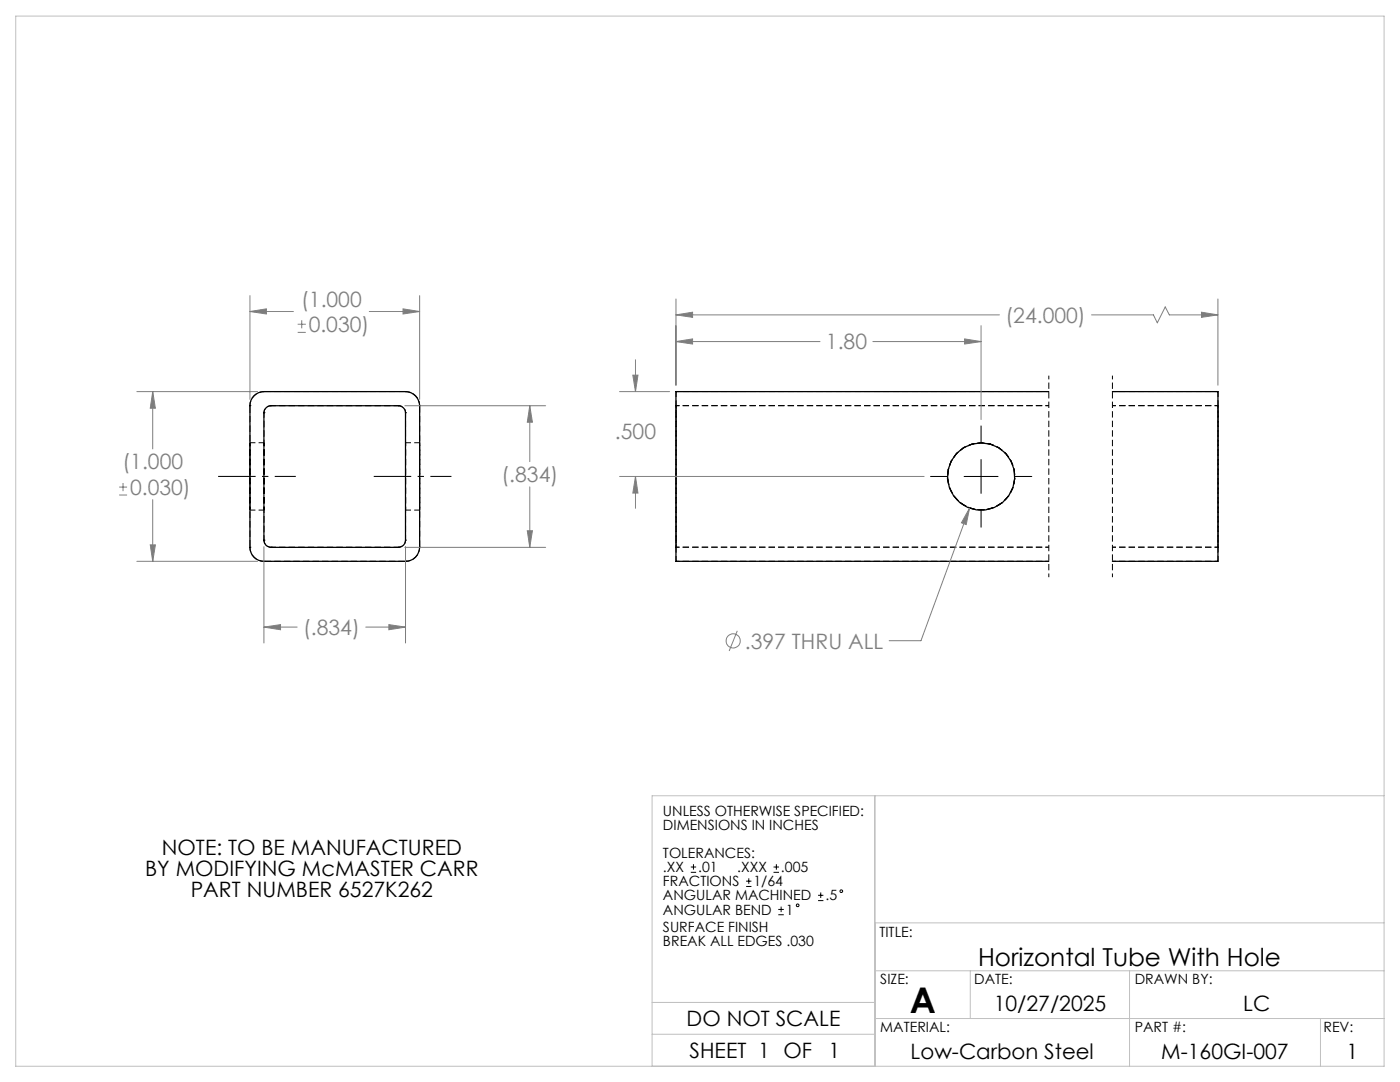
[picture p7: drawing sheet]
<svg xmlns="http://www.w3.org/2000/svg" width="279mm" height="216mm" viewBox="0 0 279 216" stroke-linecap="round" stroke-linejoin="round" font-family="sans-serif">
<g fill="none" stroke="#000" stroke-width=".2" stroke-dasharray="1.3 .6">
<path d="M52.7 78.1h.1M80.9 78.1h.1M49.9 80.9h.1M52.7 82.3h.1M54.1 80.9h.1M79.5 80.9h.1M80.9 82.3h.1M83.7 80.9h.1M49.9 109.2h.1M52.7 112h.1M52.7 107.8h.1M54.1 109.2h.1"/>
<path d="M79.5 109.2h.1M80.9 112h.1M80.9 107.8h.1M83.7 109.2h.1"/>
</g>
<g fill="none" stroke="#000" stroke-width=".2" stroke-dasharray="1.3 .6" stroke-dashoffset=".6" stroke-linecap="butt">
<path d="M209.3 78.1h-74.4M243.1 78.1h-21.1M49.9 88.3v13.4v-13.4M52.7 88.3v13.4v-13.4M83.7 88.3v13.4v-13.4M134.9 80.9h74.4M209.3 80.9h-74.4M222 80.9h21.1M243.1 80.9h-21.1M80.9 101.8v-13.4v13.4M134.9 109.2h74.4M134.9 112h74.4"/>
<path d="M209.3 109.2h-74.4M222 109.2h21.1M222 112h21.1M243.1 109.2h-21.1"/>
</g>
<path d="M209.3 75v40.2M222 75v40.2M54.1 80.9a1.41 1.41 0 0 0-1.4 1.4M80.9 82.3a1.41 1.41 0 0 0-1.4-1.4M197.6 88.6a6.7 6.7 0 0 0-8.4 7.5 6.7 6.7 0 0 0 10.4 4.5 6.7 6.7 0 0 0-.3-11.3l-1.7-.7M52.7 107.8a1.41 1.41 0 0 0 1.4 1.4M79.5 109.2a1.41 1.41 0 0 0 1.4-1.4M197.6 101.5a6.7 6.7 0 0 1-8.4-7.5 6.7 6.7 0 0 1 10.4-4.5 6.7 6.7 0 0 1-.3 11.3l-1.7 .7" fill="none" stroke="#000" stroke-width=".2" stroke-dasharray="1.3 .6" stroke-dashoffset=".5" stroke-linecap="butt"/>
<path d="M80.9 78.1a2.81 2.81 0 0 1 2.8 2.8M49.9 80.9a2.81 2.81 0 0 1 2.8-2.8M52.7 82.3v25.5M79.5 80.9h-25.4M134.9 82.3v25.5M243.1 82.3v25.5M52.7 112a2.81 2.81 0 0 1-2.8-2.8M54.1 109.2h25.4M80.9 107.8v-25.5M83.7 109.2a2.81 2.81 0 0 1-2.8 2.8M134.9 107.8v-25.5M243.1 107.8v-25.5" fill="none" stroke="#000" stroke-width=".2" stroke-dasharray="1.3 .6" stroke-dashoffset=".3" stroke-linecap="butt"/>
<path d="M80.9 78.1h-28.2M49.9 80.9v28.3M134.9 80.9v28.3M243.1 80.9v28.3M52.7 112h28.2M83.7 109.2v-28.3" fill="none" stroke="#000" stroke-width=".2" stroke-dasharray="1.3 .6" stroke-dashoffset="-.2" stroke-linecap="butt"/>
<path d="M134.9 78.1v2.8M52.7 88.3h-2.8M83.7 88.3h-2.8M243.1 80.9v-2.8M49.9 101.8h2.8M80.9 101.8h2.8M134.9 109.2v2.8M243.1 112v-2.8" fill="none" stroke="#000" stroke-width=".2" stroke-dasharray="1.3 .6" stroke-dashoffset=".2" stroke-linecap="butt"/>
<g fill="none" stroke="#000" stroke-width=".25">
<path d="M50.7 79a2.71 2.71 0 0 1 2-.9h28.2a2.89 2.89 0 0 1 2.8 2.9v28.2a2.83 2.83 0 0 1-2.8 2.8h-28.2a2.77 2.77 0 0 1-2.8-2.8v-28.2a2.7 2.7 0 0 1 .8-2zM209.3 78.1h-74.4v33.9h74.4M222 78.1h21.1v33.9h-21.1M53.1 81.4l.5-.3 .5-.1h25.4a1.45 1.45 0 0 1 1.4 1.4v25.4a1.45 1.45 0 0 1-1.4 1.4h-25.4a1.45 1.45 0 0 1-1.4-1.4v-25.4l.1-.6z"/>
<circle cx="195.8" cy="95.1" r="6.7"/>
</g>
<path d="M134.9 80.9v1.4M134.9 82.3v-1.4M243.1 82.3v-1.4M243.1 80.9v1.4M134.9 107.8v1.4M134.9 109.2v-1.4M243.1 109.2v-1.4M243.1 107.8v1.4" fill="none" stroke="#000" stroke-width=".2" stroke-dasharray="1.3 .6" stroke-dashoffset=".7" stroke-linecap="butt"/>
<g fill="none" stroke="#808080" stroke-width=".2">
<path d="M49.9 59v20.7M83.7 59v20.7M134.9 59.7v17.2M243.1 59.7v17.2M27.3 78.1h24.1M30.5 78.1l.5 3.4h-1zM30.5 78.1v11.5M49.9 62.2l3.3-.6v1.1zM49.9 62.2h8.7M59.4 66.3h1.6M59.4 64.7h1.6M60.2 63.9v1.6"/>
<path d="M73.7 62.2h10M80.4 61.6l3.3 .6-3.3 .5zM123.6 78.1h10M126.3 74.9h1l-.5 3.2zM126.8 71.8v6.3M134.9 62.8l3.3-.5v1zM134.9 68.2l3.3-.6v1.1zM134.9 62.8h64.6M134.9 68.2h28.8M174.2 68.2h21.6M192.5 67.6l3.3 .6-3.3 .5zM195.8 65v18.7"/>
<path d="M217.8 62.8h12.4l.8 1.6 1.6-3.2 .8 1.6h9.7M239.8 62.3l3.3 .5-3.3 .5zM23.8 98.8h1.6M23.8 97.2h1.6M24.6 96.4v1.6M30.5 99.7v12.3M80.8 81h28.1M105.7 81l.6 3.2h-1.1zM105.7 81v11.1M105.7 97.2v12M123.6 95.1h60.8M126.8 95.1l.5 3.3h-1z"/>
<path d="M126.8 95.1v6.3M27.3 112h24.1M30 108.7h1l-.5 3.3zM52.7 109.1v19.2M80.8 109.2h28.1M80.9 109.1v19.2M105.2 105.9h1.1l-.6 3.3zM193.5 101.4l-.7 3.3-.9-.4zM193.5 101.4l-9.7 26.4h-6.4M52.7 125.1l3.3-.5v1.1zM52.7 125.1h6.6M73 125.1h7.9"/>
<path d="M77.6 124.6l3.3 .5-3.3 .6zM147.1 125.9l-1.6 4"/>
<circle cx="146.3" cy="127.9" r="1.41"/>
</g>
<g fill="none" stroke="#000" stroke-width=".2">
<path d="M185.7 95.1h3.3M192.4 95.1h6.8M195.8 85v3.3M195.8 91.7v6.8M202.6 95.1h3.3M195.8 101.8v3.4M137.9 174.1h1M137.9 173h1M138.4 172.4v1.1M148.9 176.9h1.1M148.9 175.8h1.1M149.4 175.3v1.1"/>
<path d="M154.4 174.1h1.1M154.4 173h1.1M154.9 172.4v1.1M163.3 179.7h1M163.3 178.6h1M163.8 178.1v1.1M155.3 182.5h1.1M155.3 181.5h1.1M155.9 180.9v1.1"/>
<circle cx="167.9" cy="177.8" r=".27"/>
<circle cx="159.2" cy="180.6" r=".27"/>
</g>
<path d="M43.5 95.1h15.5M74.6 95.1h15.5" fill="none" stroke="#000" stroke-width=".2" stroke-dasharray="15.2 1.3 1.3 1.3" stroke-dashoffset="7.8" stroke-linecap="butt"/>
<path d="M3.1 3.2h273.1v209.6h-273.1zM174.6 158.8v54M276.2 158.8h-146.1v54M174.6 193.7h101.6M174.6 184.2h101.6M193.6 193.7v9.5M225.4 193.7v19.1M130.1 200h44.5M130.1 206.4h44.5M174.6 203.2h101.6M263.5 203.2v9.6" fill="none" stroke="#c0c0c0" stroke-width=".2"/>
<path d="M49.9 62.2l3.3-.6v1.1zM80.4 61.6l3.3 .6-3.3 .5zM30.5 78.1l.5 3.4h-1zM30 108.7h1l-.5 3.3zM105.7 81l.6 3.2h-1.1zM105.2 105.9h1.1l-.6 3.3zM52.7 125.1l3.3-.5v1.1zM77.6 124.6l3.3 .5-3.3 .6zM134.9 62.8l3.3-.5v1zM239.8 62.3l3.3 .5-3.3 .5zM193.5 101.4l-1.6 2.9 .9 .4zM192.5 67.6l3.3 .6-3.3 .5zM134.9 68.2l3.3-.6v1.1zM126.8 95.1l.5 3.3h-1zM126.3 74.9h1l-.5 3.2z" fill="#808080"/>
<text font-size="7.1" x="181.6" y="202">A</text>
<text font-size="4.9" x="195.2" y="192.8">Horizontal Tube With Hole</text>
<g font-size="4.2" fill="#808080">
<text x="60.1" y="61.2">(1.000</text>
<text x="200.7" y="64.4">(24.000)</text>
<text x="61.6" y="66.2">0.030)</text>
<text x="164.8" y="69.7">1.80</text>
<text x="122.7" y="87.7">.500</text>
<text x="24.4" y="93.7">(1.000</text>
<text x="26" y="98.7">0.030)</text>
<text x="100.1" y="96.2">(.834)</text>
<text x="60.5" y="126.7">(.834)</text>
<text x="148.7" y="129.4">.397 THRU ALL</text>
</g>
<g font-size="4.2">
<text x="32.3" y="170.6">NOTE: TO BE MANUFACTURED</text>
<text x="29" y="174.7">BY MODIFYING McMASTER CARR</text>
<text x="38.1" y="178.9">PART NUMBER 6527K262</text>
<text x="198.3" y="201.7">10/27/2025</text>
<text x="248.1" y="201.7">LC</text>
<text x="137" y="204.7">DO NOT SCALE</text>
<text x="137.6" y="211.1">SHEET 1 OF</text>
<text x="165.4" y="211.1">1</text>
<text x="181.7" y="211.2">Low-Carbon Steel</text>
<text x="231.8" y="211.2">M-160GI-007</text>
<text x="268.7" y="211.2">1</text>
</g>
<g font-size="2.8">
<text x="132.3" y="162.7">UNLESS OTHERWISE SPECIFIED:</text>
<text x="132.3" y="165.6">DIMENSIONS IN INCHES</text>
<text x="132.3" y="171.2">TOLERANCES:</text>
<text x="132.3" y="174">.XX</text>
<text x="132.3" y="176.9">FRACTIONS</text>
<text x="132.3" y="179.7">ANGULAR MACHINED</text>
<text x="139.3" y="174">.01</text>
<text x="147.1" y="174">.XXX</text>
<text x="150.4" y="176.9">1/64</text>
<text x="155.9" y="174">.005</text>
<text x="164.7" y="179.7">.5</text>
<text x="132.3" y="182.5">ANGULAR BEND</text>
<text x="132.3" y="186">SURFACE FINISH</text>
<text x="156.8" y="182.5">1</text>
<text x="132.3" y="188.8">BREAK ALL EDGES .030</text>
<text x="175.5" y="186.9">TITLE:</text>
<text x="175.7" y="196.4">SIZE:</text>
<text x="194.4" y="196.4">DATE:</text>
<text x="226.5" y="196.4">DRAWN BY:</text>
<text x="175.7" y="206">MATERIAL:</text>
<text x="226.5" y="206">PART #:</text>
<text x="264.1" y="206">REV:</text>
</g>
</svg>
